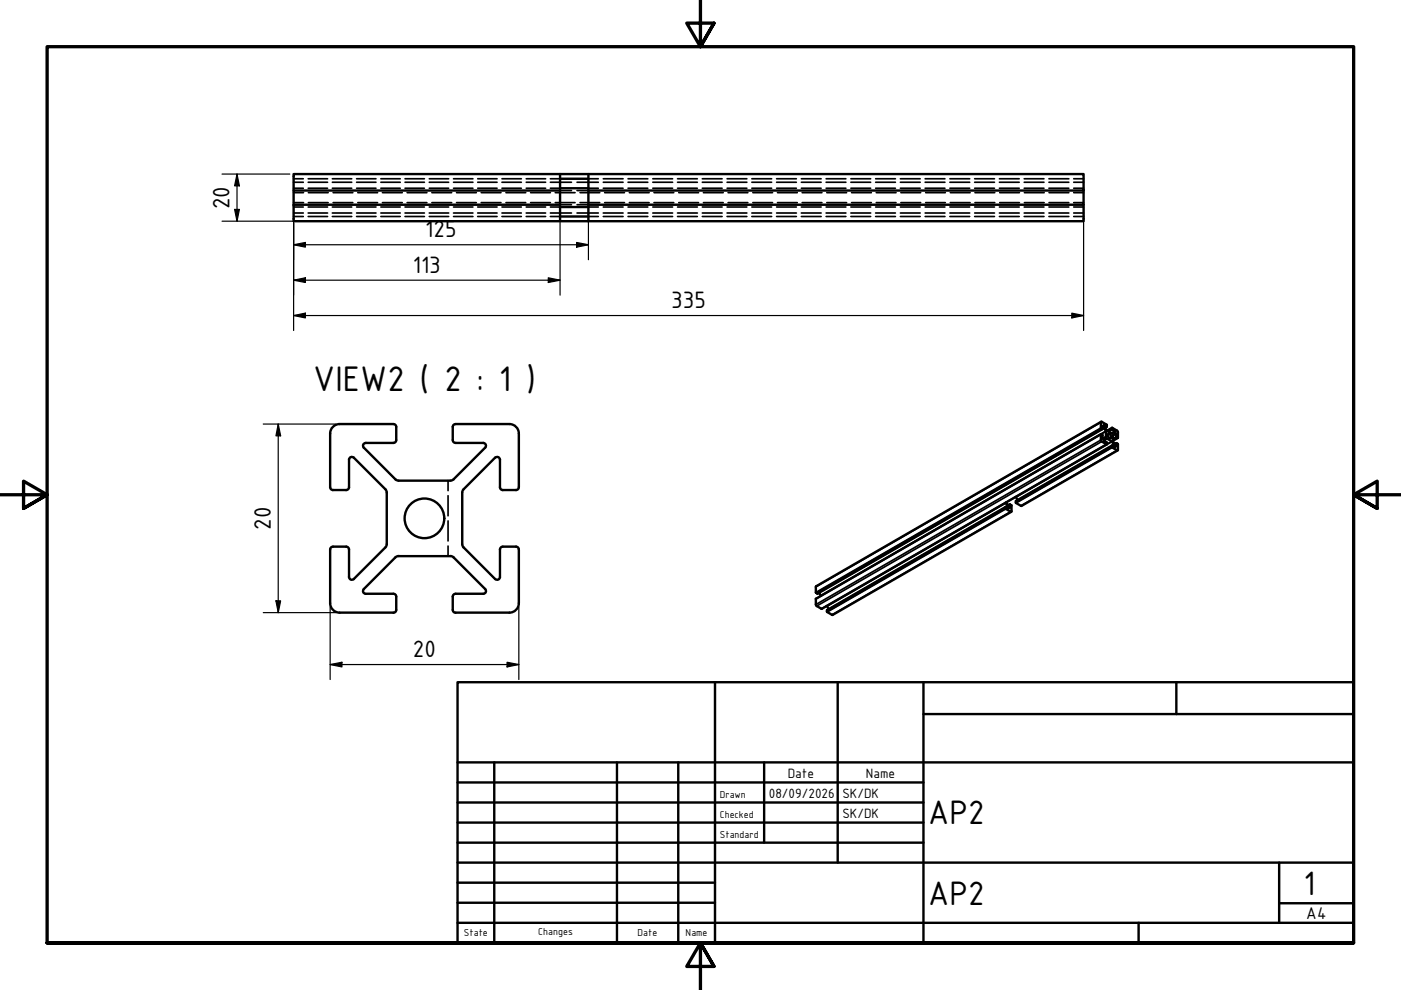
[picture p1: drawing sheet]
<svg xmlns="http://www.w3.org/2000/svg" width="297mm" height="210mm" viewBox="0 0 297 210" stroke-linecap="round" stroke-linejoin="round" font-family="sans-serif">
<!-- layer: Hidden (ISO) -->
<g fill="none" stroke="#000" stroke-width=".36">
<path d="M62.3 39.9h2M62.3 37.9h2M62.3 38.6h2M65.3 39.9h4.1M65.3 37.9h4.1M65.3 38.6h4.1M70.5 39.9h4.1M70.5 37.9h4.1M70.5 38.6h4.1M75.6 39.9h4.1M75.6 37.9h4.1M75.6 38.6h4.1"/>
<path d="M80.8 39.9h4.1M80.8 37.9h4.1M80.8 38.6h4.1M85.9 39.9h4.1M85.9 37.9h4.1M85.9 38.6h4.1M91 39.9h4.1M91 37.9h4.1M91 38.6h4.1M96.2 39.9h4.1M96.2 37.9h4.1M96.2 38.6h4.1"/>
<path d="M101.3 39.9h4.1M101.3 37.9h4.1M101.3 38.6h4.1M106.4 39.9h4.1M106.4 37.9h4.1M106.4 38.6h4.1M111.6 39.9h4.1M111.6 37.9h4.1M111.6 38.6h4.1M116.7 38.6h4.5M116.7 39.9h2M116.7 37.9h2"/>
<path d="M122.3 38.6h4.6M124.8 39.9h2.1M124.8 37.9h2.1M127.9 39.9h4.2M127.9 37.9h4.2M127.9 38.6h4.2M133.2 39.9h4.2M133.2 37.9h4.2M133.2 38.6h4.2M138.4 39.9h4.2M138.4 37.9h4.2M138.4 38.6h4.2"/>
<path d="M143.7 39.9h4.1M143.7 37.9h4.1M143.7 38.6h4.1M148.9 39.9h4.2M148.9 37.9h4.2M148.9 38.6h4.2M154.2 39.9h4.1M154.2 37.9h4.1M154.2 38.6h4.1M159.4 39.9h4.2M159.4 37.9h4.2M159.4 38.6h4.2"/>
<path d="M164.7 39.9h4.1M164.7 37.9h4.1M164.7 38.6h4.1M169.9 39.9h4.2M169.9 37.9h4.2M169.9 38.6h4.2M175.2 39.9h4.1M175.2 37.9h4.1M175.2 38.6h4.1M180.4 39.9h4.2M180.4 37.9h4.2M180.4 38.6h4.2"/>
<path d="M185.7 39.9h4.1M185.7 37.9h4.1M185.7 38.6h4.1M190.9 39.9h4.2M190.9 37.9h4.2M190.9 38.6h4.2M196.2 39.9h4.1M196.2 37.9h4.1M196.2 38.6h4.1M201.4 39.9h4.2M201.4 37.9h4.2M201.4 38.6h4.2"/>
<path d="M206.7 39.9h4.1M206.7 37.9h4.1M206.7 38.6h4.1M211.9 39.9h4.2M211.9 37.9h4.2M211.9 38.6h4.2M217.1 39.9h4.2M217.1 37.9h4.2M217.1 38.6h4.2M222.4 39.9h4.2M222.4 37.9h4.2M222.4 38.6h4.2"/>
<path d="M227.6 39.9h2.1M227.6 37.9h2.1M227.6 38.6h2.1M62.3 45.9h2M62.3 43.9h2M62.3 45.2h2M62.3 40.8h2M62.3 43h2M65.3 45.9h4.1M65.3 43.9h4.1M65.3 45.2h4.1M65.4 40.8h4.2"/>
<path d="M65.4 43h4.2M70.5 45.9h4.1M70.5 43.9h4.1M70.5 45.2h4.1M70.6 40.8h4.2M70.6 43h4.2M75.6 45.9h4.1M75.6 43.9h4.1M75.6 45.2h4.1M75.9 40.8h4.2M75.9 43h4.2M80.8 45.9h4.1"/>
<path d="M80.8 43.9h4.1M80.8 45.2h4.1M81.1 40.8h4.2M81.1 43h4.2M85.9 45.9h4.1M85.9 43.9h4.1M85.9 45.2h4.1M86.3 40.8h4.2M86.3 43h4.2M91 45.9h4.1M91 43.9h4.1M91 45.2h4.1"/>
<path d="M91.6 40.8h4.2M91.6 43h4.2M96.2 45.9h4.1M96.2 43.9h4.1M96.2 45.2h4.1M96.8 40.8h4.2M96.8 43h4.2M101.3 45.9h4.1M101.3 43.9h4.1M101.3 45.2h4.1M102 40.8h4.2M102 43h4.2"/>
<path d="M106.4 45.9h4.1M106.4 43.9h4.1M106.4 45.2h4.1M107.3 40.8h4.2M107.3 43h4.2M111.6 45.9h4.1M111.6 43.9h4.1M111.6 45.2h4.1M112.5 40.8h4.2M112.5 43h4.2M116.7 45.9h2M116.7 43.9h2"/>
<path d="M116.7 45.2h4.5M117.7 40.8h4.2M117.7 43h4.2M118.7 43.4h2.5M118.7 40.4h2.5M122.3 43.4h2.5M122.3 40.4h2.5M122.3 45.2h4.6M123 40.8h4.1M123 43h4.1M124.8 45.9h2.1M124.8 43.9h2.1"/>
<path d="M127.9 45.9h4.2M127.9 43.9h4.2M127.9 45.2h4.2M128.2 40.8h4.2M128.2 43h4.2M133.2 45.9h4.2M133.2 43.9h4.2M133.2 45.2h4.2M133.4 40.8h4.2M133.4 43h4.2M138.4 45.9h4.2M138.4 43.9h4.2"/>
<path d="M138.4 45.2h4.2M138.7 40.8h4.2M138.7 43h4.2M143.7 45.9h4.1M143.7 43.9h4.1M143.7 45.2h4.1M143.9 40.8h4.2M143.9 43h4.2M148.9 45.9h4.2M148.9 43.9h4.2M148.9 45.2h4.2M149.1 40.8h4.2"/>
<path d="M149.1 43h4.2M154.2 45.9h4.1M154.2 43.9h4.1M154.2 45.2h4.1M154.4 40.8h4.2M154.4 43h4.2M159.4 45.9h4.2M159.4 43.9h4.2M159.4 45.2h4.2M159.6 40.8h4.2M159.6 43h4.2M164.7 45.9h4.1"/>
<path d="M164.7 43.9h4.1M164.7 45.2h4.1M164.8 40.8h4.2M164.8 43h4.2M169.9 45.9h4.2M169.9 43.9h4.2M169.9 45.2h4.2M170.1 40.8h4.2M170.1 43h4.2M175.2 45.9h4.1M175.2 43.9h4.1M175.2 45.2h4.1"/>
<path d="M175.3 40.8h4.2M175.3 43h4.2M180.4 45.9h4.2M180.4 43.9h4.2M180.4 45.2h4.2M180.6 40.8h4.1M180.6 43h4.1M185.7 45.9h4.1M185.7 43.9h4.1M185.7 45.2h4.1M185.8 40.8h4.2M185.8 43h4.2"/>
<path d="M190.9 45.9h4.2M190.9 43.9h4.2M190.9 45.2h4.2M191 40.8h4.2M191 43h4.2M196.2 45.9h4.1M196.2 43.9h4.1M196.2 45.2h4.1M196.3 40.8h4.1M196.3 43h4.1M201.4 45.9h4.2M201.4 43.9h4.2"/>
<path d="M201.4 45.2h4.2M201.5 40.8h4.2M201.5 43h4.2M206.7 45.9h4.1M206.7 43.9h4.1M206.7 45.2h4.1M206.7 40.8h4.2M206.7 43h4.2M211.9 45.9h4.2M211.9 43.9h4.2M211.9 45.2h4.2M212 40.8h4.1"/>
<path d="M212 43h4.1M217.1 45.9h4.2M217.1 43.9h4.2M217.1 45.2h4.2M217.2 40.8h4.2M217.2 43h4.2M222.4 45.9h4.2M222.4 43.9h4.2M222.4 45.2h4.2M222.4 40.8h4.2M222.4 43h4.2M227.6 45.9h2.1"/>
<path d="M227.6 43.9h2.1M227.6 45.2h2.1M227.6 40.8h2.1M227.6 43h2.1M95 101.9v2.1M95 105.1v4.3M95 110.4v4.3M95 115.8v2.1"/>
</g>
<!-- layer: Visible (ISO) -->
<g fill="none" stroke="#000" stroke-width=".51">
<path d="M118.7 36.9v10M118.7 36.9h-56.4v3.5M118.7 39.9h6.1M118.7 37.9h6.1M118.7 36.9h6.1M124.8 36.9v10M124.8 36.9h104.9v3.5h-104.9M118.7 43.4h-56.4v3.5h62.5M118.7 40.4h-56.4v3M118.7 43.9h6.1M118.7 45.9h6.1M229.7 40.4v3h-104.9"/>
<path d="M229.7 43.4v3.5h-104.9M72 89.9a2 2 0 0 0-2 2v11.4a.6 .6 0 0 0 .6 .6h2.8a.6 .6 0 0 0 .6-.6v-5.8a.6 .6 0 0 1 .4-.6 .6 .6 0 0 1 .6 .1M72 89.9h11.4M75 97l6.7 6.7 .3 .5v11.2M77.2 94.9l6.6 6.7 .7 .3h11.2l.5-.3 6.6-6.7M77.6 93.9a.6 .6 0 0 0-.6 .4 .6 .6 0 0 0 .1 .6M77.6 93.9h5.8M83.4 89.9a.6 .6 0 0 1 .6 .6M84 90.5v2.8a.6 .6 0 0 1-.6 .6M96 90.5v2.8a.6 .6 0 0 0 .6 .6M96.6 89.9a.6 .6 0 0 0-.6 .6M96.6 89.9h11.4"/>
<path d="M96.6 93.9h5.8M102.4 93.9a.6 .6 0 0 1 .6 .4 .6 .6 0 0 1-.1 .6M108 89.9a2 2 0 0 1 2 2v11.4a.6 .6 0 0 1-.6 .6h-2.8a.6 .6 0 0 1-.6-.6v-5.8a.6 .6 0 0 0-.4-.6 .6 .6 0 0 0-.6 .1l-6.7 6.7M233.4 92.1l-60.4 34.9v1.3l1.2 .8 60.5-34.9M233.5 89.4l-60.5 34.9v1.4l.3 .2 60.5-34.9M233.8 90.9v-.6a2.46 2.46 0 0 1 .7 2.4l-.7 .3v-.7l-.4-.2v1.3l1.3 .8M233.8 90.9l-.4-.2 .1-1.3 1.2 .7v.4l-.7-.3 .7 1.1M234.7 90.5l-.4 .1M234.7 91.3l1.1 .6 .6-.4-.6-.4v-.4l1 .6 .2 .3v1.3M234.9 92a.59 .59 0 0 1 .6 .3 .59 .59 0 0 1 0 .6h-.3l-.3-.4zM235.8 94.5l-20.4 11.7v.4l1.2 .7 20.4-11.8M235.8 90.7l-1.1 .6"/>
<path d="M236.7 94l.3 .2v1.3l-1.2-.6v-.4l.6 .2a2.36 2.36 0 0 0-1.7-1.7l-.7 .4 .7 .4v.4M236.7 94l-.4 .1M237 92.9l-.3-.2-.1-.8-.6 .3a2.42 2.42 0 0 0 .6 2.4l.1-.6M237 92.9l-1.1 .6M82 115.4l-.3 .7-6.7 6.7M84.5 117.9l-.7 .3-6.6 6.7M84.5 117.9h11M95.5 117.9l.7 .3 6.6 6.7M98 115.4l.3 .7M98.3 103.7l-.3 .7v11M98.3 116.1l6.7 6.7a.6 .6 0 0 0 .6 .1 .6 .6 0 0 0 .4-.6v-5.8a.6 .6 0 0 1 .6-.6h2.8a.6 .6 0 0 1 .6 .6v11.4a2 2 0 0 1-2 2M213.2 106.6l.6 1.2-.5-.3"/>
<path d="M213.2 107.5l-37.9 21.9v.3l1.2 .7 37.9-21.9M213.3 107.5h-.1M213.4 106.5l.7 1.1 .1-.6M214.1 107l-.3 .2M214.2 107l.3 .2-.1 1.3-1.1-.6-.1-.4M215.3 105.4l.5 .6M72 129.9h11.4M75 122.8a.6 .6 0 0 1-.6 .1 .6 .6 0 0 1-.4-.6v-5.8a.6 .6 0 0 0-.6-.6h-2.8a.6 .6 0 0 0-.6 .6v11.4a2 2 0 0 0 2 2M77.1 124.9a.6 .6 0 0 0-.1 .6 .6 .6 0 0 0 .6 .4M77.6 125.9h5.8M83.4 125.9a.6 .6 0 0 1 .6 .6M84 129.3a.6 .6 0 0 1-.6 .6"/>
<path d="M84 126.5v2.8M96 129.3a.6 .6 0 0 0 .6 .6M96 126.5v2.8M96.6 125.9a.6 .6 0 0 0-.6 .6M96.6 129.9h11.4M96.6 125.9h5.8M102.9 124.9a.6 .6 0 0 1 .1 .6 .6 .6 0 0 1-.6 .4M173.7 125.7l.4 .6M175.3 128.5l.4 .7"/>
<circle cx="90" cy="109.9" r="4.2"/>
</g>
<!-- layer: Visible Narrow (ISO) -->
<g fill="none" stroke="#000" stroke-width=".36">
<path d="M233.4 92.1l-60.4 34.9M233.4 93.3l-60.4 34.9M233.4 89.5l-60.4 34.9M233.4 90.7l-60.4 34.9M233.5 90.8l-60.5 34.9M233.6 93.6l-60.4 34.9M233.7 91l-60.4 34.8M233.9 90.3l-.1 .1M234.1 90.1l-.1 .1M234.5 91.4l-60.5 34.9M234.5 91.5l-1 .6M234.5 92.6l-.7 .4"/>
<path d="M234.6 94.2l-60.4 34.9M234.6 90.4l-.3 .2M234.7 93l-.7 .4M235.7 93.6l-1 .6M235.8 94.5l-20.4 11.8M235.8 94.8l-20.4 11.8M235.8 90.8l-1.1 .5M235.8 91.1l-.8 .4M235.8 93.6l-20.4 11.8M235.8 94.9l-20.4 11.8M235.8 91.1l-.7 .5M236.3 91.4l-.7 .5"/>
<path d="M236.4 94.7h-.1M236.7 94l-.4 .2M236.7 94.6h-.1M236.7 92l-.8 .4M236.7 92.6l-.8 .4M236.7 92.7l-.8 .4M236.8 95.5l-20.3 11.7M237 92.9l-1.1 .5M213.2 107.8l-37.9 21.9M213.2 107.5l-37.9 21.9M213.2 106.7l-37.9 21.8M213.3 107.9l-37.9 21.9"/>
<path d="M213.8 107.7l-.1 .1M214.1 107.6h.1M214.1 107l-.3 .2M214.3 108.5l-37.9 21.9"/>
</g>
<!-- layer: Border (ISO) -->
<path d="M148.5 -.1v10l-2.9-5h5.8l-2.9 5 2.9-5M0 104.9h10l-5-2.9v5.8l5-2.9-5 2.9M297 104.9h-10l5-2.9v5.8l-5-2.9 5 2.9M10 199.9v-190h277v190h-277h277M151.4 204.9l-2.9-5 2.9 5h-5.8l2.9-5v10" fill="none" stroke="#000" stroke-width=".7"/>
<!-- layer: Title (ISO) -->
<g fill="none" stroke="#000" stroke-width=".51">
<path d="M97 144.6h190v55.3h-190zM151.6 144.6v55.3M177.6 144.6v38.3M195.8 151.4h91.2M195.8 144.6v55.3M249.4 144.6v6.8M97 165.9h98.8M97 170.2h98.8M97 174.4h98.8M97 178.7h98.8M97 161.6h190M104.8 161.6v38.3"/>
<path d="M130.8 161.6v38.3M143.8 161.6v38.3M162 161.6v17.1M97 195.7h190M97 182.9h190M97 187.1h54.6M97 191.4h54.6M241.4 195.7v4.2M271.2 191.5h15.8M271.2 182.9v12.8"/>
</g>
<!-- layer: Dimension (ISO) -->
<g fill="none" stroke="#000" stroke-width=".25">
<path d="M47.1 36.9h14.3M50.2 36.9l.6 2.5h-1.1zM50.2 36.9v10M47.1 46.9h42.3M49.7 44.4h1.1l-.6 2.5zM62.3 59.4l2.4-.5v1zM62.3 51.9l2.4-.5v1zM62.3 47.2v22.9M62.3 59.4h56.4M62.3 51.9h62.5M97.6 46.9h26.4M116.2 58.9l2.5 .5-2.5 .5z"/>
<path d="M118.7 47.2v15.4M122.3 51.4l2.5 .5-2.5 .5zM124.8 41.1v14M229.7 44.1v26M62.3 66.9l2.4-.5v1zM62.3 66.9h167.4M227.2 66.4l2.5 .5-2.5 .5zM55.8 89.9h15.4M59 89.9l.5 2.5h-1zM59 89.9v40M55.8 129.9h15.4M58.5 127.4h1l-.5 2.5z"/>
<path d="M70 128.7v15.4M110 128.7v15.4M70 140.9l2.5-.5v1zM70 140.9h40M107.5 140.4l2.5 .5-2.5 .5z"/>
</g>
<path d="M50.2 36.9l.6 2.5h-1.1zM49.7 44.4h1.1l-.6 2.5zM62.3 59.4l2.4-.5v1zM62.3 51.9l2.4-.5v1zM116.2 58.9l2.5 .5-2.5 .5zM122.3 51.4l2.5 .5-2.5 .5zM62.3 66.9l2.4-.5v1zM227.2 66.4l2.5 .5-2.5 .5zM59 89.9l.5 2.5h-1zM58.5 127.4h1l-.5 2.5zM70 140.9l2.5-.5v1zM107.5 140.4l2.5 .5-2.5 .5z" fill="#000"/>
<text font-size="8.1" x="66.4" y="82.9">VIEW2 ( 2 : 1 )</text>
<g font-size="7.7">
<text x="196.8" y="174.8">AP2</text>
<text x="196.8" y="191.8">AP2</text>
<text x="276.4" y="189.7">1</text>
</g>
<g font-size="5.4">
<text x="48.6" y="44.4" transform="rotate(-90 48.6 44.4)">20</text>
<text x="90.2" y="50.3">125</text>
<text x="87.5" y="57.8">113</text>
<text x="142.3" y="65.3">335</text>
<text x="57.4" y="112.3" transform="rotate(-90 57.4 112.3)">20</text>
<text x="87.5" y="139.3">20</text>
</g>
<text font-size="3.9" x="277" y="194.8">A4</text>
<g font-size="3.1">
<text x="167" y="164.9">Date</text>
<text x="183.6" y="164.9">Name</text>
<text x="163" y="169.2">08/09/2026</text>
<text x="178.6" y="169.2">SK/DK</text>
<text x="178.6" y="173.4">SK/DK</text>
</g>
<g font-size="2.3">
<text x="152.6" y="169.2">Drawn</text>
<text x="152.6" y="173.4">Checked</text>
<text x="152.6" y="177.6">Standard</text>
<text x="98.3" y="198.5">State</text>
<text x="114.1" y="198.3">Changes</text>
<text x="135.2" y="198.5">Date</text>
<text x="145.4" y="198.5">Name</text>
</g>
</svg>
